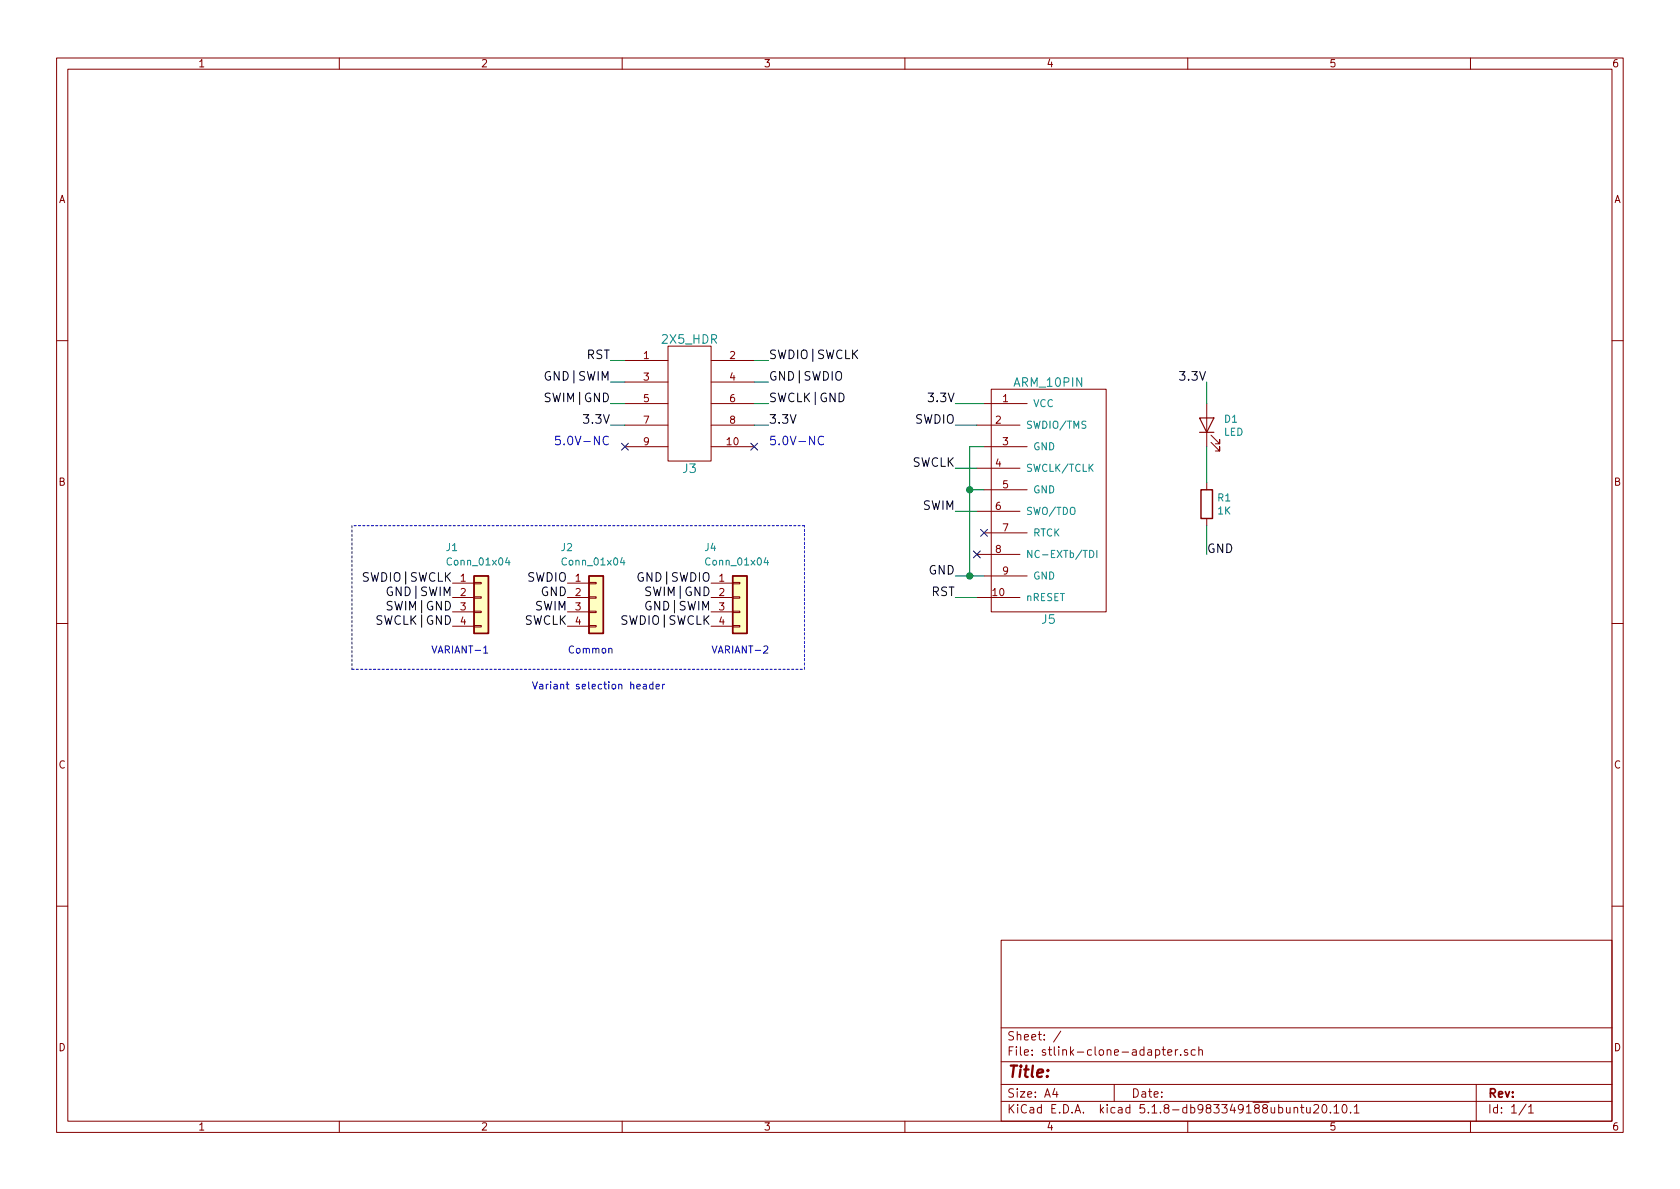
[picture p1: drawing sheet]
EESchema Schematic File Version 4
EELAYER 30 0
EELAYER END
$Descr A4 11693 8268
encoding utf-8
Sheet 1 1
Title ""
Date ""
Rev ""
Comp ""
Comment1 ""
Comment2 ""
Comment3 ""
Comment4 ""
$EndDescr
$Comp
L stlink-clone-adapter-rescue:ARM_10PIN-kicadlib-stlink-clone-adapter-rescue J5
U 1 1
P 7300 3300
F 0 "J5" H 7300 2300 60  0000 C CNN
F 1 "ARM_10PIN" H 7300 3950 60  0000 C CNN
F 2 "kicadlib:ARM_10_PIN" H 7300 3300 60  0001 C CNN
F 3 "" H 7300 3300 60  0000 C CNN
	1    7300 3300
	-1   0    0    -1  
$EndComp
Text Label 4250 2500 2    60   ~ 0
RST
Text Label 5350 2650 0    60   ~ 0
GND|SWDIO
Text Label 5350 2800 0    60   ~ 0
SWCLK|GND
Text Label 4250 2800 2    60   ~ 0
SWIM|GND
Text Label 4250 2650 2    60   ~ 0
GND|SWIM
Text Label 5350 2500 0    60   ~ 0
SWDIO|SWCLK
Text Label 5350 2950 0    60   ~ 0
3.3V
Text Label 4250 2950 2    60   ~ 0
3.3V
Wire Wire Line
	4250 2500 4350 2500
Wire Wire Line
	4250 2650 4350 2650
Wire Wire Line
	4250 2800 4350 2800
Wire Wire Line
	4250 2950 4350 2950
Wire Wire Line
	5350 2500 5250 2500
Wire Wire Line
	5250 2650 5350 2650
Wire Wire Line
	5350 2800 5250 2800
Wire Wire Line
	5250 2950 5350 2950
Text Label 6650 2800 2    60   ~ 0
3.3V
Wire Wire Line
	6650 2800 6850 2800
NoConn ~ 5250 3100
NoConn ~ 4350 3100
Text Notes 5350 3100 0    60   ~ 0
5.0V-NC
Text Notes 4250 3100 2    60   ~ 0
5.0V-NC
Text Label 6650 2950 2    60   ~ 0
SWDIO
Text Label 6650 4000 2    60   ~ 0
GND
Wire Wire Line
	6650 4000 6750 4000
Wire Wire Line
	6850 3400 6750 3400
Wire Wire Line
	6750 3100 6750 3400
Connection ~ 6750 4000
Wire Wire Line
	6850 3100 6750 3100
Connection ~ 6750 3400
NoConn ~ 6800 3850
NoConn ~ 6850 3700
Text Label 6650 4150 2    60   ~ 0
RST
Text Label 6650 3550 2    60   ~ 0
SWIM
Text Label 6650 3250 2    60   ~ 0
SWCLK
Wire Wire Line
	6650 2950 6800 2950
Wire Wire Line
	6800 3250 6650 3250
Wire Wire Line
	6650 3550 6800 3550
Wire Wire Line
	6800 4150 6650 4150
$Comp
L stlink-clone-adapter-rescue:2X5_HDR-kicadlib-stlink-clone-adapter-rescue J3
U 1 1
P 4800 2750
F 0 "J3" H 4800 2250 60  0000 C CNN
F 1 "2X5_HDR" H 4800 3150 60  0000 C CNN
F 2 "Connector_PinSocket_2.54mm:PinSocket_2x05_P2.54mm_Horizontal" H 4700 2500 60  0001 C CNN
F 3 "" H 4700 2500 60  0000 C CNN
	1    4800 2750
	1    0    0    -1  
$EndComp
Wire Wire Line
	6750 4000 6850 4000
Wire Wire Line
	6750 3400 6750 4000
Text Label 3950 4050 2    60   ~ 0
SWDIO
Text Label 3950 4250 2    60   ~ 0
SWIM
Text Label 3950 4150 2    60   ~ 0
GND
Text Label 3950 4350 2    60   ~ 0
SWCLK
Text Label 3150 4050 2    60   ~ 0
SWDIO|SWCLK
Text Label 3150 4150 2    60   ~ 0
GND|SWIM
Text Label 3150 4250 2    60   ~ 0
SWIM|GND
Text Label 3150 4350 2    60   ~ 0
SWCLK|GND
Text Notes 3000 4550 0    50   ~ 0
VARIANT-1
Text Notes 4950 4550 0    50   ~ 0
VARIANT-2
$Comp
L Connector_Generic:Conn_01x04 J2
U 1 1
P 4150 4150
F 0 "J2" H 3900 4500 50  0000 L CNN
F 1 "Conn_01x04" H 3900 4400 50  0000 L CNN
F 2 "project-lib:PinHeader_1x04_P2.54mm_Vertical" H 4150 4150 50  0001 C CNN
F 3 "~" H 4150 4150 50  0001 C CNN
	1    4150 4150
	1    0    0    -1  
$EndComp
$Comp
L Connector_Generic:Conn_01x04 J1
U 1 1
P 3350 4150
F 0 "J1" H 3100 4500 50  0000 L CNN
F 1 "Conn_01x04" H 3100 4400 50  0000 L CNN
F 2 "project-lib:PinHeader_1x04_P2.54mm_Vertical" H 3350 4150 50  0001 C CNN
F 3 "~" H 3350 4150 50  0001 C CNN
	1    3350 4150
	1    0    0    -1  
$EndComp
$Comp
L Connector_Generic:Conn_01x04 J4
U 1 1
P 5150 4150
F 0 "J4" H 4900 4500 50  0000 L CNN
F 1 "Conn_01x04" H 4900 4400 50  0000 L CNN
F 2 "project-lib:PinHeader_1x04_P2.54mm_Vertical" H 5150 4150 50  0001 C CNN
F 3 "~" H 5150 4150 50  0001 C CNN
	1    5150 4150
	1    0    0    -1  
$EndComp
Text Label 4950 4150 2    60   ~ 0
SWIM|GND
Text Label 4950 4350 2    60   ~ 0
SWDIO|SWCLK
Text Label 4950 4250 2    60   ~ 0
GND|SWIM
Text Label 4950 4050 2    60   ~ 0
GND|SWDIO
Wire Notes Line
	2450 3650 2450 4650
Wire Notes Line
	2450 4650 5600 4650
Wire Notes Line
	5600 4650 5600 3650
Wire Notes Line
	5600 3650 2450 3650
Text Notes 3700 4800 0    50   ~ 0
Variant selection header
Text Notes 3950 4550 0    50   ~ 0
Common
$Comp
L Device:LED D1
U 1 1
P 8400 2950
F 0 "D1" V 8439 2833 50  0000 R CNN
F 1 "LED" V 8348 2833 50  0000 R CNN
F 2 "LED_SMD:LED_0603_1608Metric" H 8400 2950 50  0001 C CNN
F 3 "~" H 8400 2950 50  0001 C CNN
	1    8400 2950
	0    -1   -1   0   
$EndComp
$Comp
L Device:R R1
U 1 1
P 8400 3500
F 0 "R1" H 8470 3546 50  0000 L CNN
F 1 "1K" H 8470 3455 50  0000 L CNN
F 2 "Resistor_SMD:R_0603_1608Metric" V 8330 3500 50  0001 C CNN
F 3 "~" H 8400 3500 50  0001 C CNN
	1    8400 3500
	1    0    0    -1  
$EndComp
Text Label 8400 3850 0    60   ~ 0
GND
Wire Wire Line
	8400 3850 8400 3650
Wire Wire Line
	8400 3350 8400 3100
Text Label 8400 2650 2    60   ~ 0
3.3V
Wire Wire Line
	8400 2650 8400 2800
$EndSCHEMATC
